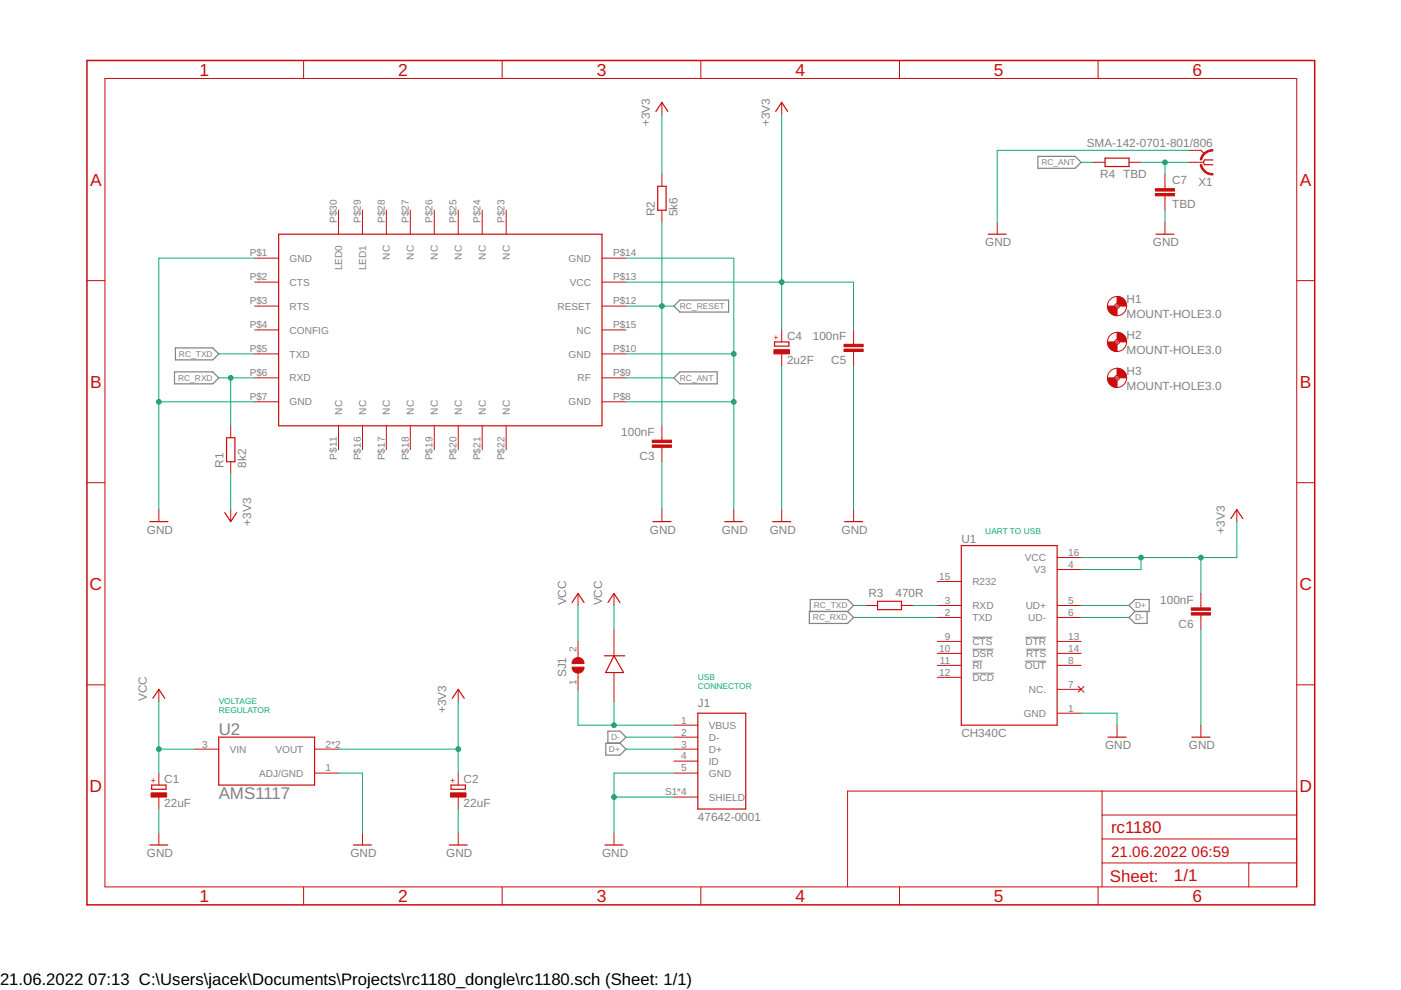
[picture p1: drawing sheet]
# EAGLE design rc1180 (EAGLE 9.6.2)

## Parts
3V3  TPB1,27  [B1,27]
C1  22uF  CPOL-EUC/6032-28R  [C/6032-28R]
C2  22uF  CPOL-EUC/6032-28R  [C/6032-28R]
C3  100nF  C-EUC0805K  [C0805K]
C4  2u2F  CPOL-EUA/3216-18W  [A/3216-18W]
C5  100nF  C-EUC0805K  [C0805K]
C6  100nF  C-EUC0805K  [C0805K]
C7  TBD  C-EUC0603  [C0603]
GND  TPB1,27  [B1,27]
H1  MOUNT-HOLE3.0  [3,0]
H2  MOUNT-HOLE3.0  [3,0]
H3  MOUNT-HOLE3.0  [3,0]
J1  47642-0001  [MOLEX_47642-0001]
R1  8k2  R-EU_R0805  [R0805]
R2  5k6  R-EU_R0805  [R0805]
R3  470R  R-EU_R0805  [R0805]
R4  TBD  R-EU_R0603  [R0603]
RC_RXD  TPB1,27  [B1,27]
RC_TXD  TPB1,27  [B1,27]
SJ1  SJ  [SJ]
U1  CH340C  [SOIC127P600X180-16N]
U2  AMS1117  [SOT229P700X180-4N]
U$1  RC1180-MBUS3  [RC1180-MBUS3]
U$2  MBR0540  [SOD123]
X1  SMA-142-0701-801/806  [J502-ND-142-0701-801/806]

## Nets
+3V3: 3V3.TP C2.+ C4.+ C5.2 C6.2 R1.1 R2.2 U1.4(V3) U1.16(VCC) U2.2(VOUT) U2.4(VOUT) U$1.P$13(VCC)
D+: J1.3(D+) U1.5(UD+)
D-: J1.2(D-) U1.6(UD-)
GND: C1.- C2.- C3.1 C4.- C5.1 C6.1 C7.2 GND.TP J1.5(GND) J1.S1(SHIELD) J1.S2(SHIELD) J1.S3(SHIELD) J1.S4(SHIELD) U1.1(GND) U2.1(ADJ/GND) U$1.P$1(GND) U$1.P$7(GND) U$1.P$8(GND) U$1.P$10(GND) U$1.P$14(GND) X1.G@1 X1.G@2 X1.G@3 X1.G@4
N$1: R3.2 U1.3(RXD)
N$2: J1.1(VBUS) SJ1.1 U$2.A
N$3: C7.1 R4.2 X1.1
RC_ANT: R4.1 U$1.P$9(RF)
RC_RESET: C3.2 R2.1 U$1.P$12(RESET)
RC_RXD: R1.2 RC_RXD.TP U1.2(TXD) U$1.P$6(RXD)
RC_TXD: R3.1 RC_TXD.TP U$1.P$5(TXD)
VCC: C1.+ SJ1.2 U2.3(VIN) U$2.C(K)
Unconnected: J1.4(ID) U1.7(NC.) U1.8(!OUT) U1.9(!CTS) U1.10(!DSR) U1.11(!RI) U1.12(!DCD) U1.13(!DTR) U1.14(!RTS) U1.15(R232) U$1.P$2(CTS) U$1.P$3(RTS) U$1.P$4(CONFIG) U$1.P$11(NC) U$1.P$15(NC) U$1.P$16(NC) U$1.P$17(NC) U$1.P$18(NC) U$1.P$19(NC) U$1.P$20(NC) U$1.P$21(NC) U$1.P$22(NC) U$1.P$23(NC) U$1.P$24(NC) U$1.P$25(NC) U$1.P$26(NC) U$1.P$27(NC) U$1.P$28(NC) U$1.P$29(LED1) U$1.P$30(LED0)

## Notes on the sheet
- UART TO USB
- USB 
  CONNECTOR
- VOLTAGE
  REGULATOR
